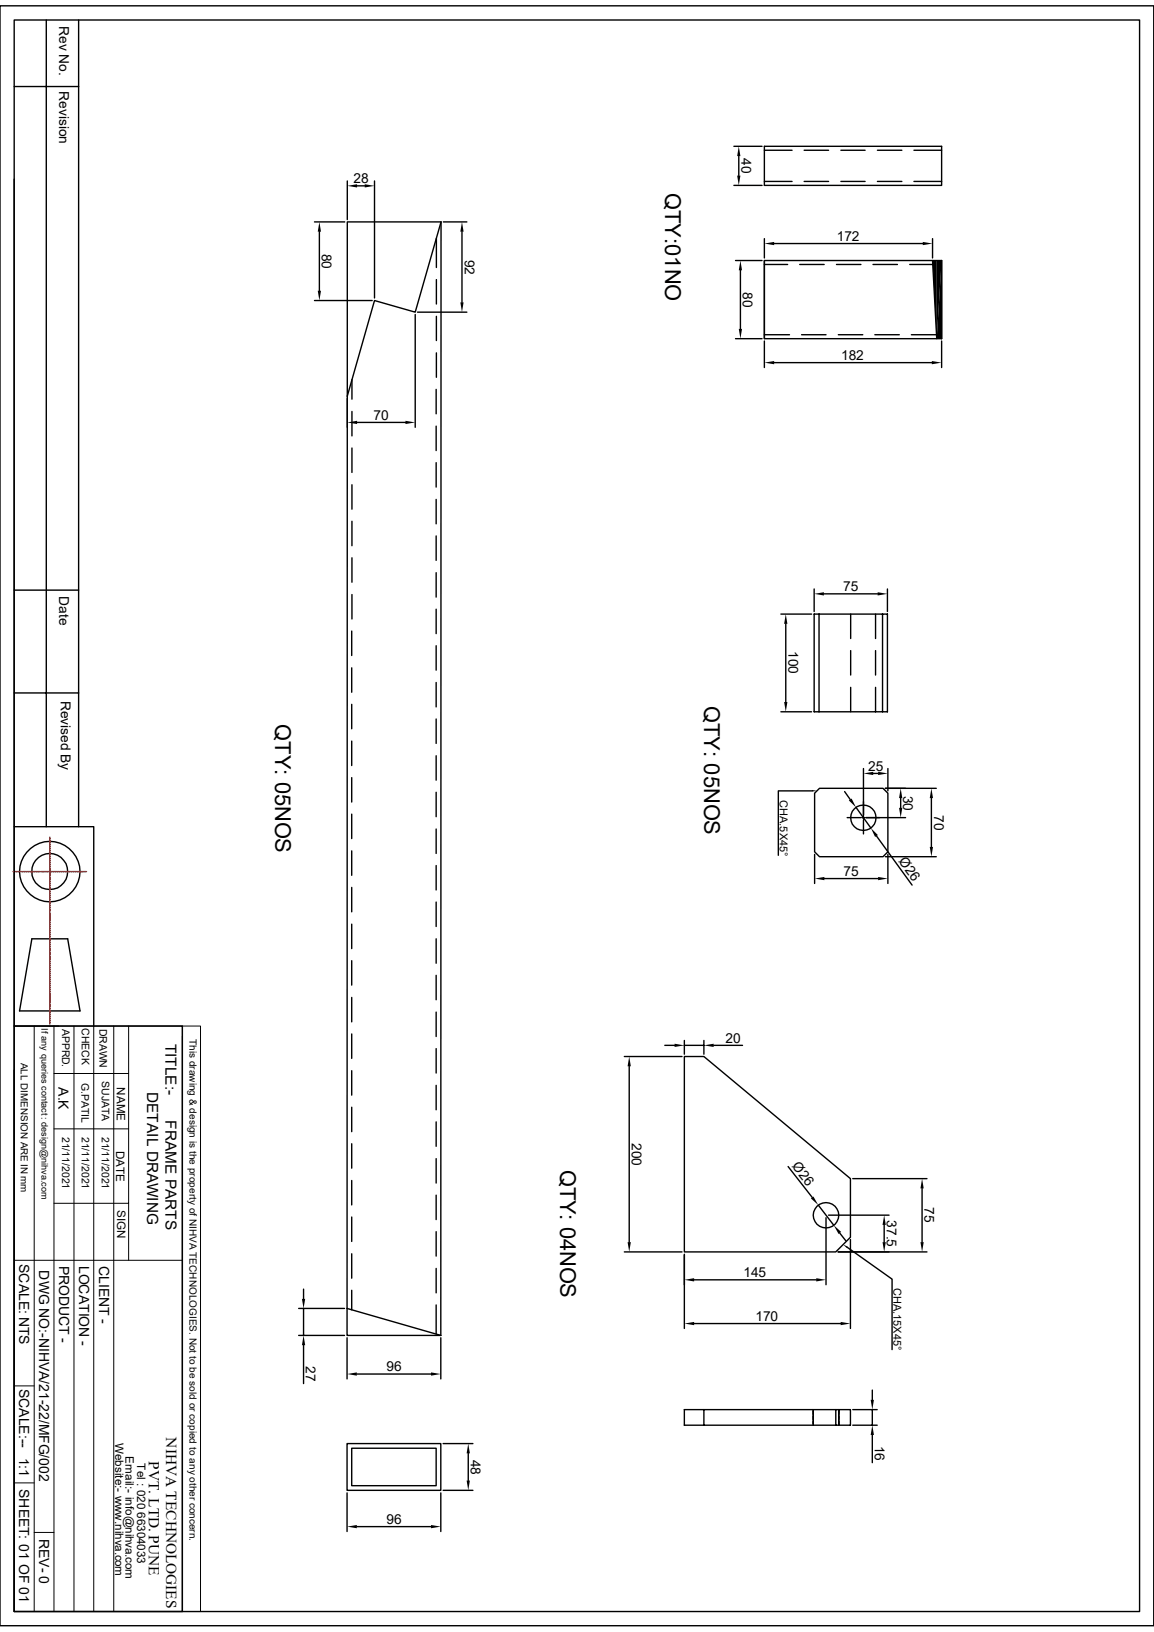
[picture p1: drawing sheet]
<svg xmlns="http://www.w3.org/2000/svg" width="210mm" height="297mm" viewBox="0 0 210 297" stroke-linecap="round" stroke-linejoin="round" font-family="sans-serif">
<g fill="none" stroke="#000" stroke-width=".25">
<path d="M0 1.1h210v294.8h-210zM2.6 3.6h204.8v289.7h-204.8zM2.6 15.7h11.7M8.4 3.6v146.9M14.3 3.6v146.9M2.6 32.6v117.9h14.5v36.2M63.2 32.9v7.1M65 33.8h1.4M68.2 32.9v21.3M133.6 26.6h5.1M133.6 33.7h5.1M134.5 28.4v3.6"/>
<path d="M139.1 26.6h32.3v7.1h-32.3zM139.1 33h5M139.1 27.3h5M146.3 33h4.5M146.3 27.3h4.5M153 33h4.4M153 27.3h4.4M159.7 33h4.4M159.7 27.3h4.4M166.3 33h5.1M166.3 27.3h5.1M57.2 40.4h5.5"/>
<path d="M57.2 54.7h10.5M58.1 42.2v10.7M75.6 57.2v20.6M76 56.8h9M79.4 43.4v5.3M79.4 50.9v4.4M79.4 57.6v4.4M80.3 40.4l-4.7 16.4-7.4-2.1-5 17.4M80.3 40.4h-17.1v31.7M80.3 40.4l-.1 202.6M80.7 40.4h4.3M84.1 42.2v12.8"/>
<path d="M133.9 47.4h4.8M134.7 49.2v10.7M139.1 47.4h32.3v14.2h-32.3zM139.1 48.1h4.2M139.1 43.4v3.5M139.1 47.4v14.2M140.9 44.3h27M145.5 48.1h4.5M152.2 48.1h4.5M158.9 48.1h4.4M165.6 48.1h4.2M169.7 47.4l.8 14.2"/>
<path d="M169.7 43.4v3.5M63.2 72.1v166M64.1 69.1v3.5M64.1 74.9v4.4M65 76.9h8.8M79.4 70.9v4.4M79.4 77.6v4.4M79.4 64.2v4.5M133.9 61.6h4.8M139.1 60.9h4.6M139.1 62.1v4.8M140.9 66h28.7"/>
<path d="M145.9 60.9h4.4M152.6 60.9h4.4M159.2 60.9h4.5M165.9 60.9h4.5M171.4 62.1v4.8M64.1 81.5v4.5M64.1 88.2v4.5M64.1 94.9v4.4M79.4 84.2v4.4M79.4 90.9v4.4M79.4 97.5v4.5M2.6 107.4h11.7"/>
<path d="M64 114.9v4.4M64.1 101.5v4.5M64.1 108.2v4.4M79.4 104.2v4.5M79.4 110.9v4.4M79.4 117.5v4.5M142.1 111.8h5.6M143 113.5v14.3M148.2 107.2v4.1M148.2 111.8h13.3v17.7h-13.3zM149.1 111.8v17.7M149.9 108.1h9.8"/>
<path d="M154.8 111.8v4.4M154.8 118.4v4.5M159.3 111.8v4.4M159.3 118.4v4.5M160.6 111.8v17.7M161.5 107.2v4.1M2.6 126.1h11.7M64 121.5v4.5M64 128.2v4.4M64 134.9v4.4M79.4 124.2v4.5M79.4 130.9v4.4"/>
<path d="M79.4 137.5v4.5M142.1 129.5h5.6M154.8 125.1v4.4M157.1 139.9v8.5M159.3 125.1v4.4M161.6 139.9v4M2.6 150.5v36.2M64 141.5v4.5M64 148.2v4.4M64 154.9v4.4M79.4 144.2v4.4M79.4 150.9v4.4"/>
<path d="M79.4 157.5v4.5M147.8 143.9h-6.2v11.8M148.3 144.4l.8-.9h11.6l.9 .9v10.6l-.9 .9h-11.6l-.8-.9zM148.3 155.5v5.3M150 159.9h9.8M153.7 144.1l1 1.4M154.2 148.8h2.5M155.8 146.9l2.7 3.8M156.9 148.8h.5M157.1 148.6v.5M157.1 149.3v2.5M157.6 148.8h7.2"/>
<path d="M158.9 140.8h.9M159.5 152.1l6.5 9M161.1 143.5h9.3M161.1 155.9h9.3M161.6 155.5v5.3M163.9 145.2v1.8M169.5 145.2v8.9M5.8 170.9h6.5l2.3 13.1h-11zM64 161.5v4.4M64 168.2v4.4M64 174.8v4.5M79.4 164.2v4.4"/>
<path d="M79.4 170.9v4.4M79.4 177.5v4.4M2.6 186.7h30.6v106.6h-30.6zM2.6 194.8v98.5M64 181.5v4.5M64 188.2v4.4M64 194.9v4.4M79.4 184.2v4.4M79.4 190.8v4.5M79.4 197.5v4.5M113.6 192.3h10.5M114.5 194.1v32"/>
<path d="M121 190.2h1.8M124.5 192.3h3.6l26.7 22.2v10.7l-2.7 2.6h-27.6zM124.5 189.4v2.5M124.5 190.2h3.6M128.1 189.4v2.5M129.9 190.2h5.2M64 201.5v4.5M64 208.2v4.4M64 214.8v4.5M79.4 204.2v4.4M79.4 210.9v4.4M79.4 217.5v4.5"/>
<path d="M143.4 212.3l4.4 5.6M148.9 219.3l2.8 3.7M155.2 214.5h13.5M167.8 216.3v9.8M54.4 238.1h8.3M55.2 234.6v1.8M55.2 238.1v4.9M63.2 238.1v4.9h17M63.2 238.1l17 4.9M64 221.5v4.4M64 228.2v4.4M64 234.8v3.6"/>
<path d="M79.4 224.2v4.4M79.4 230.8v4.5M79.4 237.5v5.3M113.6 227.8h10.5M124.5 228.3v13.5M126.3 232.9h22.2M150.3 221.6v12.2M150.8 221.1h11M152.5 227.8h16.2M152.8 224.4l1.1 1.4M154.2 227l8.1 5.8v12.8M154.8 225.6v16.2"/>
<path d="M160.9 222.9v3.2M54.4 243h8.3M55.2 244.8v7M63.2 243.5v7.5M64.9 250.1h13.5M80.2 243.5v7.5M124.5 256.5h30.3v2.9h-30.3zM126.3 240.9h26.7M128.1 256.5v2.9M148 256.5v1M148 257.6v.8M148 258.5v.9"/>
<path d="M152.1 256.5v2.9M152.7 256.5v1M152.7 257.6v.8M152.7 258.5v.9M155.2 256.5h4.4M155.2 259.4h4.4M158.7 253v1.8M158.7 256.5v2.9M63.2 262.7h17v8.5h-17zM63.2 271.7v7M64 263.6h15.4v6.8h-15.4zM64.9 277.8h13.5"/>
<path d="M80.2 271.7v7M80.6 262.7h5.5M80.6 271.2h5.5M85.2 264.5v5M158.7 261.2v5"/>
<circle cx="9.1" cy="158.6" r="5.5"/>
<circle cx="9.1" cy="158.6" r="3.3"/>
<circle cx="157.1" cy="148.8" r="2.32"/>
<circle cx="150.3" cy="221.2" r="2.31"/>
</g>
<g fill="#000">
<path d="M63.2 33.8l1.8-.3v.6zM66.4 33.5l1.8 .3-1.8 .3zM134.5 26.6l.2 1.8h-.5zM134.2 32h.5l-.2 1.7zM58.1 40.4l.3 1.8h-.6zM57.8 52.9h.6l-.3 1.8zM84.1 40.4l.3 1.8h-.6zM83.8 55h.6l-.3 1.8zM134.7 47.4l.3 1.8h-.5zM134.5 59.9h.5l-.3 1.7zM139.1 44.3l1.8-.3v.6zM167.9 44l1.8 .3-1.8 .3z"/>
<path d="M169.7 47.4h.8v14.2zM170.5 47.4h.9l-.9 14.2zM171.4 47.4v14.2h-.9zM63.2 76.9l1.8-.3v.6zM73.8 76.6l1.8 .3-1.8 .3zM139.1 66l1.8-.3v.6zM169.6 65.7l1.8 .3-1.8 .3zM143 111.8l.3 1.7h-.6zM148.2 108.1l1.7-.3v.6zM159.7 107.8l1.8 .3-1.8 .3zM142.7 127.8h.6l-.3 1.7zM147.8 143.8l.9 .1-.9 .2z"/>
<path d="M148.3 159.9l1.7-.3v.6zM154.5 145.7l.5-.4 .8 1.6zM157.1 140.8l1.8-.3v.6zM158.5 150.7l1.3 1.3-.5 .3zM159.8 159.6l1.8 .3-1.8 .3zM159.8 140.5l1.8 .3-1.8 .3zM163.9 143.5l.3 1.7h-.6zM163.6 147h.6l-.3 1.8zM169.5 143.5l.3 1.7h-.6zM169.2 154.1h.6l-.3 1.8zM114.5 192.3l.3 1.8h-.6zM122.8 189.9l1.7 .3-1.7 .3z"/>
<path d="M128.1 190.2l1.8-.3v.6zM147.6 218.1l.4-.3 .9 1.5zM167.8 214.5l.3 1.8h-.6zM54.9 236.4h.6l-.3 1.7zM114.2 226.1h.6l-.3 1.7zM124.5 232.9l1.8-.3v.6zM148.5 232.6l1.8 .3-1.8 .3zM151.7 223l1.4 1.2-.5 .4zM153.4 226.5l.9 .4-.2 .2zM160.6 226.1h.6l-.3 1.7zM160.9 221.1l.3 1.8h-.6zM167.5 226.1h.6l-.3 1.7z"/>
<path d="M55.2 243l.3 1.8h-.6zM63.2 250.1l1.7-.3v.6zM78.4 249.8l1.8 .3-1.8 .3zM124.5 240.9l1.8-.3v.6zM153 240.6l1.8 .3-1.8 .3zM158.5 254.8h.5l-.3 1.7zM63.2 277.8l1.7-.3v.6zM78.4 277.5l1.8 .3-1.8 .3zM85.2 262.7l.3 1.8h-.6zM84.9 269.5h.6l-.3 1.7zM158.7 259.4l.3 1.8h-.5z"/>
</g>
<g fill="none" stroke="#000" stroke-width=".18">
<path d="M2.6 186.7h30.6M6.2 186.7v106.6M9.8 195.4h13.6M9.8 186.7v106.6M13.5 186.7v106.6M17.1 186.7v106.6M20.7 186.7v106.6M23.4 186.7v42.7M33.2 186.7h3.3v106.6h-3.3zM33.2 188.6v104.7M9.8 219h13.6M9.8 205.4h13.6"/>
<path d="M2.6 229.4h30.6M2.6 252.2h3.6M2.6 269.9h3.6M6.2 278.9h3.6"/>
</g>
<g fill="none" stroke="#f00" stroke-width=".25">
<path d="M2.4 158.6h4.9M7.4 158.6h1.7M9.1 152.4v.9M9.1 153.4v1.7M9.1 155.2v1.6M9.1 156.9v7.1M9.1 158.6h1.7M15.7 158.6h-4.8M9.1 164.1v1.7M9.1 165.9v1.7M9.1 167.7v6.2M9.1 174v1.7"/>
<path d="M9.1 175.8v1.7M9.1 177.5v7.2M9.1 184.7v1.7"/>
</g>
<g font-size="4">
<text x="121.1" y="35.1" transform="rotate(90 121.1 35.1)">QTY:01NO</text>
<text x="50.1" y="131.8" transform="rotate(90 50.1 131.8)">QTY: 05NOS</text>
<text x="128.1" y="128.5" transform="rotate(90 128.1 128.5)">QTY: 05NOS</text>
<text x="101.9" y="212.9" transform="rotate(90 101.9 212.9)">QTY: 04NOS</text>
</g>
<g font-size="2.8">
<text x="30.1" y="190" transform="rotate(90 30.1 190)">TITLE:-</text>
<text x="26.8" y="198.7" transform="rotate(90 26.8 198.7)">DETAIL DRAWING</text>
<text x="30.1" y="203.9" transform="rotate(90 30.1 203.9)">FRAME PARTS</text>
<text x="30.3" y="261.6" transform="rotate(90 30.3 261.6)">NIHVA TECHNOLOGIES</text>
<text x="27.1" y="265.9" transform="rotate(90 27.1 265.9)">PVT. LTD. PUNE</text>
</g>
<g font-size="2.5">
<text x="10.8" y="4.7" transform="rotate(90 10.8 4.7)">Rev No.</text>
<text x="10.8" y="16.6" transform="rotate(90 10.8 16.6)">Revision</text>
<text x="135" y="28.8" transform="rotate(90 135 28.8)">40</text>
<text x="64.3" y="33.3">28</text>
<text x="58.6" y="46.2" transform="rotate(90 58.6 46.2)">80</text>
<text x="84.6" y="47.2" transform="rotate(90 84.6 47.2)">92</text>
<text x="152.3" y="43.9">172</text>
<text x="135.2" y="53.1" transform="rotate(90 135.2 53.1)">80</text>
<text x="153.1" y="65.5">182</text>
<text x="68" y="76.4">70</text>
<text x="153.4" y="107.6">75</text>
<text x="10.8" y="108.5" transform="rotate(90 10.8 108.5)">Date</text>
<text x="143.5" y="118.5" transform="rotate(90 143.5 118.5)">100</text>
<text x="11" y="127.5" transform="rotate(90 11 127.5)">Revised By</text>
<text x="158" y="140.3">25</text>
<text x="164.4" y="144.8" transform="rotate(90 164.4 144.8)">30</text>
<text x="170" y="148.3" transform="rotate(90 170 148.3)">70</text>
<text x="153.5" y="159.4">75</text>
<text x="163.5" y="156.7" transform="rotate(54 163.5 156.7)">Ø26</text>
<text x="132" y="189.8">20</text>
<text x="10.7" y="197.9" transform="rotate(90 10.7 197.9)">A.K</text>
<text x="115" y="208" transform="rotate(90 115 208)">200</text>
<text x="144.1" y="212.3" transform="rotate(52 144.1 212.3)">Ø26</text>
<text x="168.3" y="219.7" transform="rotate(90 168.3 219.7)">75</text>
<text x="161.4" y="222.1" transform="rotate(90 161.4 222.1)">37.5</text>
<text x="3.5" y="230" transform="rotate(90 3.5 230)">SCALE: NTS</text>
<text x="7.2" y="231.2" transform="rotate(90 7.2 231.2)">DWG NO:-NIHVA/21-22/MFG/002</text>
<text x="10.8" y="230.3" transform="rotate(90 10.8 230.3)">PRODUCT -</text>
<text x="14.4" y="230.3" transform="rotate(90 14.4 230.3)">LOCATION -</text>
<text x="18" y="230.4" transform="rotate(90 18 230.4)">CLIENT -</text>
<text x="135.3" y="232.4">145</text>
<text x="137.5" y="240.4">170</text>
<text x="55.7" y="248.7" transform="rotate(90 55.7 248.7)">27</text>
<text x="70.3" y="249.6">96</text>
<text x="3.5" y="252.7" transform="rotate(90 3.5 252.7)">SCALE:--</text>
<text x="159.2" y="263.1" transform="rotate(90 159.2 263.1)">16</text>
<text x="3.5" y="265.3" transform="rotate(90 3.5 265.3)">1:1</text>
<text x="85.7" y="265.6" transform="rotate(90 85.7 265.6)">48</text>
<text x="3.5" y="271" transform="rotate(90 3.5 271)">SHEET: 01 OF 01</text>
<text x="7.2" y="280" transform="rotate(90 7.2 280)">REV- 0</text>
<text x="70.3" y="277.4">96</text>
</g>
<g font-size="2.1">
<text x="21.3" y="197.9" transform="rotate(90 21.3 197.9)">NAME</text>
<text x="21.1" y="209.4" transform="rotate(90 21.1 209.4)">DATE</text>
<text x="21.3" y="220.2" transform="rotate(90 21.3 220.2)">SIGN</text>
<text x="21" y="262.6" transform="rotate(90 21 262.6)">Website:- www.nihva.com</text>
<text x="22.9" y="265" transform="rotate(90 22.9 265)">Email:- info@nihva.com</text>
<text x="25" y="266.3" transform="rotate(90 25 266.3)">Tel : 020 66304033</text>
</g>
<g font-size="2">
<text x="141.9" y="145.6" transform="rotate(90 141.9 145.6)">CHA.5X45°</text>
<text x="162.6" y="234.4" transform="rotate(90 162.6 234.4)">CHA.15X45°</text>
</g>
<g font-size="1.9">
<text x="11.3" y="187.2" transform="rotate(90 11.3 187.2)">APPRD.</text>
<text x="14.9" y="187.1" transform="rotate(90 14.9 187.1)">CHECK</text>
<text x="18.1" y="187.2" transform="rotate(90 18.1 187.2)">DRAWN</text>
<text x="14.8" y="197.1" transform="rotate(90 14.8 197.1)">G.PATIL</text>
<text x="18.5" y="196.8" transform="rotate(90 18.5 196.8)">SUJATA</text>
<text x="11.3" y="206.9" transform="rotate(90 11.3 206.9)">21/11/2021</text>
<text x="14.9" y="206.9" transform="rotate(90 14.9 206.9)">21/11/2021</text>
<text x="18.5" y="206.9" transform="rotate(90 18.5 206.9)">21/11/2021</text>
</g>
<g font-size="1.8">
<text x="34.5" y="189.1" transform="rotate(90 34.5 189.1)">This drawing &amp; design is the property of NIHVA TECHNOLOGIES. Not to be sold or copied to any other concern.</text>
<text x="3.8" y="193.4" transform="rotate(90 3.8 193.4)">ALL DIMENSION ARE IN mm</text>
</g>
<text font-size="1.7" x="7.5" y="187.2" transform="rotate(90 7.5 187.2)">If any queries contact : design@nihva.com</text>
</svg>
